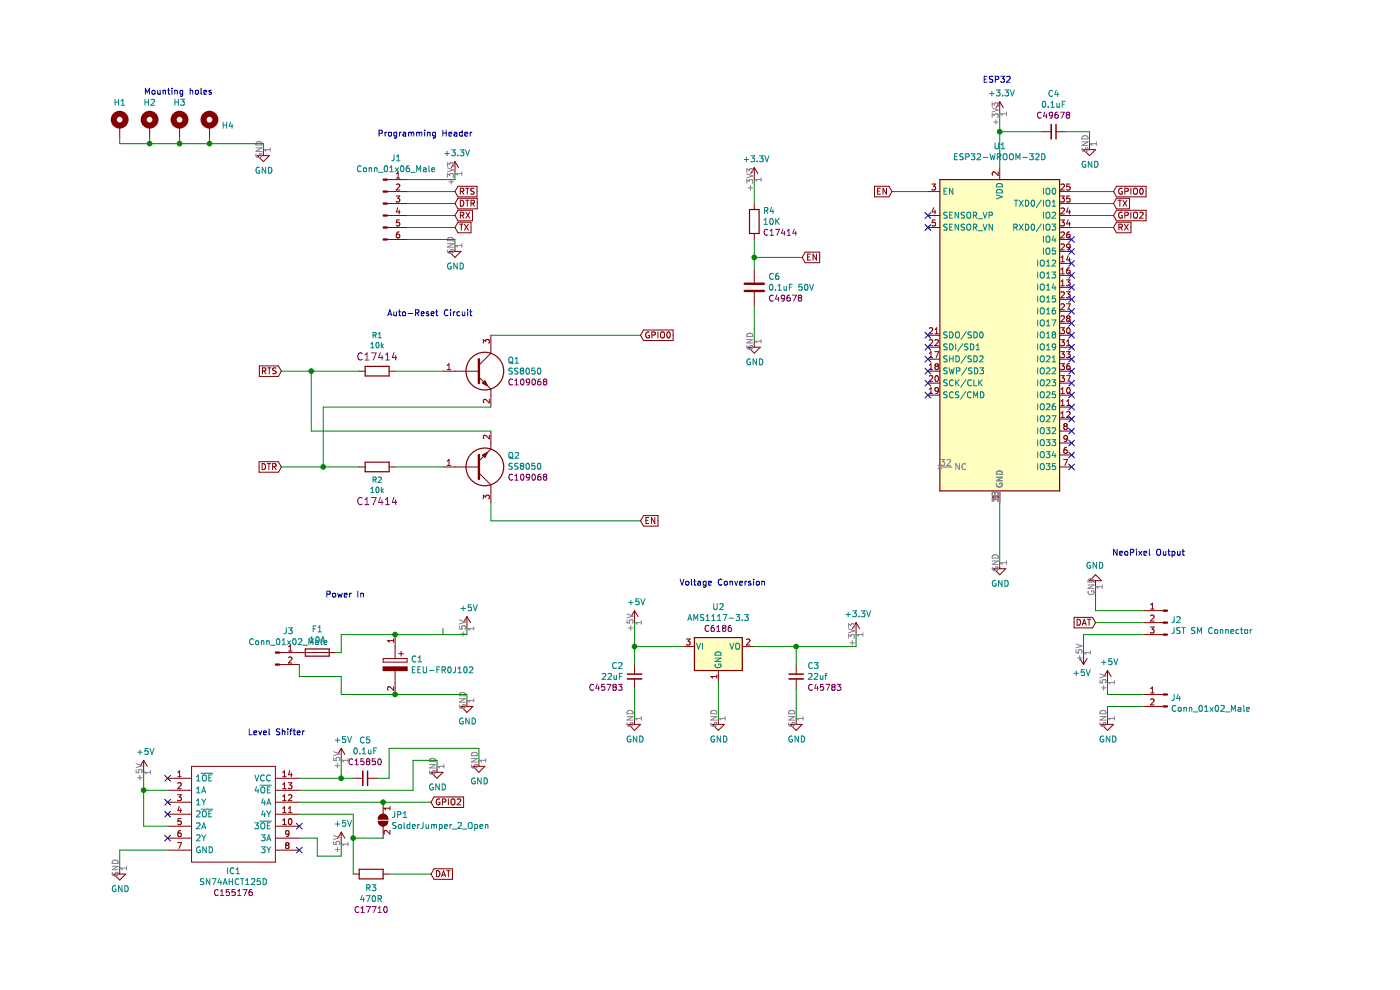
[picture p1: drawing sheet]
EESchema Schematic File Version 4
LIBS:WLED Module-cache
EELAYER 30 0
EELAYER END
$Descr A4 11693 8268
encoding utf-8
Sheet 1 1
Title ""
Date ""
Rev ""
Comp ""
Comment1 ""
Comment2 ""
Comment3 ""
Comment4 ""
$EndDescr
$Comp
L RF_Module:ESP32-WROOM-32D U1
U 1 1
P 8350 2800
F 0 "U1" H 8350 4381 50  0000 C CNN
F 1 "ESP32-WROOM-32D" H 8350 4290 50  0000 C CNN
F 2 "RF_Module:ESP32-WROOM-32" H 8350 1300 50  0001 C CNN
F 3 "https://www.espressif.com/sites/default/files/documentation/esp32-wroom-32d_esp32-wroom-32u_datasheet_en.pdf" H 8050 2850 50  0001 C CNN
	1    8350 2800
	1    0    0    -1  
$EndComp
Text GLabel 7450 1600 0    50   Input ~ 0
EN
Wire Wire Line
	7450 1600 7750 1600
Text GLabel 9300 1600 2    50   Input ~ 0
GPIO0
Wire Wire Line
	8950 1600 9300 1600
$Comp
L power:+3.3V #PWR0101
U 1 1
P 3800 1450
F 0 "#PWR0101" H 3800 1300 50  0001 C CNN
F 1 "+3.3V" H 3815 1623 50  0000 C CNN
F 2 "" H 3800 1450 50  0001 C CNN
F 3 "" H 3800 1450 50  0001 C CNN
	1    3800 1450
	1    0    0    -1  
$EndComp
$Comp
L power:GND #PWR0102
U 1 1
P 3800 2050
F 0 "#PWR0102" H 3800 1800 50  0001 C CNN
F 1 "GND" H 3805 1877 50  0000 C CNN
F 2 "" H 3800 2050 50  0001 C CNN
F 3 "" H 3800 2050 50  0001 C CNN
	1    3800 2050
	1    0    0    -1  
$EndComp
Text GLabel 3800 1700 2    50   Input ~ 0
DTR
Text GLabel 3800 1600 2    50   Input ~ 0
RTS
Text GLabel 3800 1900 2    50   Input ~ 0
TX
$Comp
L Connector:Conn_01x06_Male J1
U 1 1
P 3200 1700
F 0 "J1" H 3308 2081 50  0000 C CNN
F 1 "Conn_01x06_Male" H 3308 1990 50  0000 C CNN
F 2 "Connector_PinHeader_2.54mm:PinHeader_1x06_P2.54mm_Vertical" H 3200 1700 50  0001 C CNN
F 3 "~" H 3200 1700 50  0001 C CNN
	1    3200 1700
	1    0    0    -1  
$EndComp
Text GLabel 3800 1800 2    50   Input ~ 0
RX
Wire Wire Line
	3400 1900 3800 1900
Wire Wire Line
	3400 1800 3800 1800
Wire Wire Line
	3400 2000 3800 2000
Wire Wire Line
	3800 2000 3800 2050
Wire Wire Line
	3400 1500 3800 1500
Wire Wire Line
	3800 1500 3800 1450
Wire Wire Line
	3400 1700 3800 1700
Wire Wire Line
	3400 1600 3800 1600
Text GLabel 9300 1700 2    50   Input ~ 0
TX
Text GLabel 9300 1900 2    50   Input ~ 0
RX
Wire Wire Line
	8950 1700 9300 1700
Wire Wire Line
	8950 1900 9300 1900
Text GLabel 5350 2800 2    50   Input ~ 0
GPIO0
Wire Wire Line
	5350 2800 4100 2800
Text GLabel 5350 4350 2    50   Input ~ 0
EN
Wire Wire Line
	5350 4350 4100 4350
$Comp
L Device:R R1
U 1 1
P 3150 3100
F 0 "R1" V 2848 3100 45  0000 C CNN
F 1 "10k" V 2932 3100 45  0000 C CNN
F 2 "Resistor_SMD:R_0805_2012Metric_Pad1.15x1.40mm_HandSolder" H 3150 3250 20  0001 C CNN
F 3 "" H 3150 3100 60  0001 C CNN
F 4 "C17414" V 3027 3100 60  0000 C CNN "LCSC"
	1    3150 3100
	0    1    1    0   
$EndComp
$Comp
L Device:R R2
U 1 1
P 3150 3900
F 0 "R2" V 3038 3900 45  0000 C CNN
F 1 "10k" V 2954 3900 45  0000 C CNN
F 2 "Resistor_SMD:R_0805_2012Metric_Pad1.15x1.40mm_HandSolder" H 3150 4050 20  0001 C CNN
F 3 "" H 3150 3900 60  0001 C CNN
F 4 "C17414" V 2859 3900 60  0000 C CNN "LCSC"
	1    3150 3900
	0    -1   -1   0   
$EndComp
Text GLabel 2350 3100 0    50   Input ~ 0
RTS
Text GLabel 2350 3900 0    50   Input ~ 0
DTR
Wire Wire Line
	2350 3100 2600 3100
Wire Wire Line
	2350 3900 2700 3900
Connection ~ 2600 3100
Connection ~ 2700 3900
$Comp
L power:GND #PWR0103
U 1 1
P 8350 4700
F 0 "#PWR0103" H 8350 4450 50  0001 C CNN
F 1 "GND" H 8355 4527 50  0000 C CNN
F 2 "" H 8350 4700 50  0001 C CNN
F 3 "" H 8350 4700 50  0001 C CNN
	1    8350 4700
	1    0    0    -1  
$EndComp
Wire Wire Line
	8350 4200 8350 4700
$Comp
L SamacSys_Parts:EEU-FR0J102 C1
U 1 1
P 3300 5300
F 0 "C1" V 3504 5430 50  0000 L CNN
F 1 "EEU-FR0J102" V 3595 5430 50  0000 L CNN
F 2 "SamacSys_Parts:CAPPRD350W65D800H1300" H 3650 5350 50  0001 L CNN
F 3 "https://www.mouser.com/datasheet/2/315/ABA0000C1022-1144690.pdf" H 3650 5250 50  0001 L CNN
F 4 "Aluminum Electrolytic Capacitors - Radial Leaded 6.3VDC 1000uF 20% LS=3.5mm" H 3650 5150 50  0001 L CNN "Description"
F 5 "13" H 3650 5050 50  0001 L CNN "Height"
F 6 "Panasonic" H 3650 4950 50  0001 L CNN "Manufacturer_Name"
F 7 "EEU-FR0J102" H 3650 4850 50  0001 L CNN "Manufacturer_Part_Number"
F 8 "" H 3650 4750 50  0001 L CNN "Arrow Part Number"
F 9 "" H 3650 4650 50  0001 L CNN "Arrow Price/Stock"
F 10 "667-EEU-FR0J102" H 3650 4550 50  0001 L CNN "Mouser Part Number"
F 11 "https://www.mouser.com/Search/Refine.aspx?Keyword=667-EEU-FR0J102" H 3650 4450 50  0001 L CNN "Mouser Price/Stock"
	1    3300 5300
	0    1    1    0   
$EndComp
Wire Wire Line
	2850 5450 2850 5300
Wire Wire Line
	2850 5300 3300 5300
Wire Wire Line
	2850 5650 2850 5800
Wire Wire Line
	2850 5800 3300 5800
Wire Wire Line
	2500 5550 2500 5650
Wire Wire Line
	2500 5650 2850 5650
$Comp
L power:+5V #PWR0104
U 1 1
P 3900 5250
F 0 "#PWR0104" H 3900 5100 50  0001 C CNN
F 1 "+5V" H 3915 5423 50  0000 C CNN
F 2 "" H 3900 5250 50  0001 C CNN
F 3 "" H 3900 5250 50  0001 C CNN
	1    3900 5250
	1    0    0    -1  
$EndComp
$Comp
L power:GND #PWR0105
U 1 1
P 3900 5850
F 0 "#PWR0105" H 3900 5600 50  0001 C CNN
F 1 "GND" H 3905 5677 50  0000 C CNN
F 2 "" H 3900 5850 50  0001 C CNN
F 3 "" H 3900 5850 50  0001 C CNN
	1    3900 5850
	1    0    0    -1  
$EndComp
Wire Wire Line
	3300 5800 3900 5800
Wire Wire Line
	3900 5800 3900 5850
Connection ~ 3300 5800
Wire Wire Line
	3900 5300 3900 5250
Connection ~ 3300 5300
$Comp
L Regulator_Linear:AMS1117-3.3 U2
U 1 1
P 6000 5400
F 0 "U2" H 6000 5733 50  0000 C CNN
F 1 "AMS1117-3.3" H 6000 5642 50  0000 C CNN
F 2 "Package_TO_SOT_SMD:SOT-223-3_TabPin2" H 6000 5600 50  0001 C CNN
F 3 "http://www.advanced-monolithic.com/pdf/ds1117.pdf" H 6100 5150 50  0001 C CNN
F 4 "C6186" H 6000 5551 50  0000 C CNN "LCSC"
	1    6000 5400
	1    0    0    -1  
$EndComp
$Comp
L power:GND #PWR0106
U 1 1
P 6000 6000
F 0 "#PWR0106" H 6000 5750 50  0001 C CNN
F 1 "GND" H 6005 5827 50  0000 C CNN
F 2 "" H 6000 6000 50  0001 C CNN
F 3 "" H 6000 6000 50  0001 C CNN
	1    6000 6000
	1    0    0    -1  
$EndComp
Wire Wire Line
	6000 5700 6000 6000
$Comp
L Device:C_Small C3
U 1 1
P 6650 5650
F 0 "C3" H 6742 5741 50  0000 L CNN
F 1 "22uf" H 6742 5650 50  0000 L CNN
F 2 "Capacitor_SMD:C_0805_2012Metric_Pad1.15x1.40mm_HandSolder" H 6650 5650 50  0001 C CNN
F 3 "~" H 6650 5650 50  0001 C CNN
F 4 "C45783" H 6742 5559 50  0000 L CNN "LCSC"
	1    6650 5650
	1    0    0    -1  
$EndComp
Wire Wire Line
	6300 5400 6650 5400
Wire Wire Line
	6650 5400 6650 5550
$Comp
L power:GND #PWR0107
U 1 1
P 6650 6000
F 0 "#PWR0107" H 6650 5750 50  0001 C CNN
F 1 "GND" H 6655 5827 50  0000 C CNN
F 2 "" H 6650 6000 50  0001 C CNN
F 3 "" H 6650 6000 50  0001 C CNN
	1    6650 6000
	1    0    0    -1  
$EndComp
Wire Wire Line
	6650 5750 6650 6000
$Comp
L power:+3.3V #PWR0108
U 1 1
P 7150 5300
F 0 "#PWR0108" H 7150 5150 50  0001 C CNN
F 1 "+3.3V" H 7165 5473 50  0000 C CNN
F 2 "" H 7150 5300 50  0001 C CNN
F 3 "" H 7150 5300 50  0001 C CNN
	1    7150 5300
	1    0    0    -1  
$EndComp
Wire Wire Line
	6650 5400 7150 5400
Wire Wire Line
	7150 5400 7150 5300
Connection ~ 6650 5400
$Comp
L Device:C_Small C2
U 1 1
P 5300 5650
F 0 "C2" H 5208 5741 50  0000 R CNN
F 1 "22uF" H 5208 5650 50  0000 R CNN
F 2 "Capacitor_SMD:C_0805_2012Metric_Pad1.15x1.40mm_HandSolder" H 5300 5650 50  0001 C CNN
F 3 "~" H 5300 5650 50  0001 C CNN
F 4 "C45783" H 5208 5559 50  0000 R CNN "LCSC"
	1    5300 5650
	1    0    0    -1  
$EndComp
$Comp
L power:GND #PWR0109
U 1 1
P 5300 6000
F 0 "#PWR0109" H 5300 5750 50  0001 C CNN
F 1 "GND" H 5305 5827 50  0000 C CNN
F 2 "" H 5300 6000 50  0001 C CNN
F 3 "" H 5300 6000 50  0001 C CNN
	1    5300 6000
	1    0    0    -1  
$EndComp
Wire Wire Line
	5300 5750 5300 6000
Wire Wire Line
	5700 5400 5300 5400
Wire Wire Line
	5300 5400 5300 5550
$Comp
L power:+5V #PWR0110
U 1 1
P 5300 5200
F 0 "#PWR0110" H 5300 5050 50  0001 C CNN
F 1 "+5V" H 5315 5373 50  0000 C CNN
F 2 "" H 5300 5200 50  0001 C CNN
F 3 "" H 5300 5200 50  0001 C CNN
	1    5300 5200
	1    0    0    -1  
$EndComp
Connection ~ 5300 5400
Wire Wire Line
	5300 5200 5300 5400
$Comp
L Device:R R3
U 1 1
P 3100 7300
F 0 "R3" V 3215 7300 50  0000 C CNN
F 1 "470R" V 3306 7300 50  0000 C CNN
F 2 "Resistor_SMD:R_0603_1608Metric_Pad1.05x0.95mm_HandSolder" V 3030 7300 50  0001 C CNN
F 3 "~" H 3100 7300 50  0001 C CNN
F 4 "C17710" V 3397 7300 50  0000 C CNN "LCSC"
	1    3100 7300
	0    1    1    0   
$EndComp
Text GLabel 3600 7300 2    50   Input ~ 0
DAT
Wire Wire Line
	3250 7300 3600 7300
$Comp
L SamacSys_Parts:SN74AHCT125D IC1
U 1 1
P 1400 6500
F 0 "IC1" H 1950 5727 50  0000 C CNN
F 1 "SN74AHCT125D" H 1950 5636 50  0000 C CNN
F 2 "SamacSys_Parts:SOIC127P600X175-14N" H 2350 6600 50  0001 L CNN
F 3 "http://www.ti.com/lit/ds/symlink/sn74ahct125.pdf" H 2350 6500 50  0001 L CNN
F 4 "Quadruple Bus Buffer Gates With 3-State Outputs" H 2350 6400 50  0001 L CNN "Description"
F 5 "1.75" H 2350 6300 50  0001 L CNN "Height"
F 6 "Texas Instruments" H 2350 6200 50  0001 L CNN "Manufacturer_Name"
F 7 "SN74AHCT125D" H 2350 6100 50  0001 L CNN "Manufacturer_Part_Number"
F 8 "SN74AHCT125D" H 2350 6000 50  0001 L CNN "Arrow Part Number"
F 9 "https://www.arrow.com/en/products/sn74ahct125d/texas-instruments" H 2350 5900 50  0001 L CNN "Arrow Price/Stock"
F 10 "595-SN74AHCT125D" H 2350 5800 50  0001 L CNN "Mouser Part Number"
F 11 "https://www.mouser.co.uk/ProductDetail/Texas-Instruments/SN74AHCT125D?qs=RZS%252BpEsUn7qWLq9R6YMFhg%3D%3D" H 2350 5700 50  0001 L CNN "Mouser Price/Stock"
F 12 "C155176" H 1950 5545 50  0000 C CNN "LCSC"
	1    1400 6500
	1    0    0    -1  
$EndComp
$Comp
L power:GND #PWR0111
U 1 1
P 1000 7250
F 0 "#PWR0111" H 1000 7000 50  0001 C CNN
F 1 "GND" H 1005 7077 50  0000 C CNN
F 2 "" H 1000 7250 50  0001 C CNN
F 3 "" H 1000 7250 50  0001 C CNN
	1    1000 7250
	1    0    0    -1  
$EndComp
Wire Wire Line
	1400 7100 1000 7100
Wire Wire Line
	1000 7100 1000 7250
$Comp
L power:+5V #PWR0112
U 1 1
P 2850 6350
F 0 "#PWR0112" H 2850 6200 50  0001 C CNN
F 1 "+5V" H 2865 6523 50  0000 C CNN
F 2 "" H 2850 6350 50  0001 C CNN
F 3 "" H 2850 6350 50  0001 C CNN
	1    2850 6350
	1    0    0    -1  
$EndComp
Wire Wire Line
	2500 6500 2850 6500
Wire Wire Line
	2850 6500 2850 6350
$Comp
L power:GND #PWR0113
U 1 1
P 3650 6400
F 0 "#PWR0113" H 3650 6150 50  0001 C CNN
F 1 "GND" H 3655 6227 50  0000 C CNN
F 2 "" H 3650 6400 50  0001 C CNN
F 3 "" H 3650 6400 50  0001 C CNN
	1    3650 6400
	1    0    0    -1  
$EndComp
Wire Wire Line
	3650 6350 3650 6400
Text GLabel 3600 6700 2    50   Input ~ 0
GPIO2
Wire Wire Line
	2500 6800 2950 6800
Wire Wire Line
	2950 6800 2950 7000
Text GLabel 9300 1800 2    50   Input ~ 0
GPIO2
Wire Wire Line
	8950 1800 9300 1800
$Comp
L power:GND #PWR0115
U 1 1
P 9150 4900
F 0 "#PWR0115" H 9150 4650 50  0001 C CNN
F 1 "GND" H 9155 4727 50  0000 C CNN
F 2 "" H 9150 4900 50  0001 C CNN
F 3 "" H 9150 4900 50  0001 C CNN
	1    9150 4900
	-1   0    0    1   
$EndComp
$Comp
L power:+3.3V #PWR0116
U 1 1
P 8350 950
F 0 "#PWR0116" H 8350 800 50  0001 C CNN
F 1 "+3.3V" H 8365 1123 50  0000 C CNN
F 2 "" H 8350 950 50  0001 C CNN
F 3 "" H 8350 950 50  0001 C CNN
	1    8350 950 
	1    0    0    -1  
$EndComp
Wire Wire Line
	8350 1400 8350 1100
$Comp
L Device:C_Small C4
U 1 1
P 8800 1100
F 0 "C4" V 8481 1100 50  0000 C CNN
F 1 "0.1uF" V 8572 1100 50  0000 C CNN
F 2 "Capacitor_SMD:C_0805_2012Metric_Pad1.15x1.40mm_HandSolder" H 8800 1100 50  0001 C CNN
F 3 "~" H 8800 1100 50  0001 C CNN
F 4 "C49678" V 8663 1100 50  0000 C CNN "LCSC"
	1    8800 1100
	0    1    1    0   
$EndComp
Wire Wire Line
	8700 1100 8350 1100
Connection ~ 8350 1100
Wire Wire Line
	8350 1100 8350 950 
$Comp
L power:GND #PWR0117
U 1 1
P 9100 1200
F 0 "#PWR0117" H 9100 950 50  0001 C CNN
F 1 "GND" H 9105 1027 50  0000 C CNN
F 2 "" H 9100 1200 50  0001 C CNN
F 3 "" H 9100 1200 50  0001 C CNN
	1    9100 1200
	1    0    0    -1  
$EndComp
Wire Wire Line
	8900 1100 9100 1100
Wire Wire Line
	9100 1100 9100 1200
Wire Wire Line
	2850 6500 2950 6500
Connection ~ 2850 6500
$Comp
L power:GND #PWR0118
U 1 1
P 4000 6350
F 0 "#PWR0118" H 4000 6100 50  0001 C CNN
F 1 "GND" H 4005 6177 50  0000 C CNN
F 2 "" H 4000 6350 50  0001 C CNN
F 3 "" H 4000 6350 50  0001 C CNN
	1    4000 6350
	1    0    0    -1  
$EndComp
Wire Wire Line
	3250 6250 4000 6250
Wire Wire Line
	4000 6250 4000 6350
$Comp
L SamacSys_Parts:SS8050-G Q1
U 1 1
P 3700 3100
F 0 "Q1" H 4238 3191 50  0000 L CNN
F 1 "SS8050" H 4238 3100 50  0000 L CNN
F 2 "Package_TO_SOT_SMD:SOT-323_SC-70_Handsoldering" H 4250 2950 50  0001 L CNN
F 3 "" H 4250 2850 50  0001 L CNN
F 4 "C109068" H 4238 3009 50  0000 L CNN "LCSC"
	1    3700 3100
	1    0    0    -1  
$EndComp
Wire Wire Line
	4100 3400 2700 3400
Wire Wire Line
	2700 3400 2700 3900
$Comp
L SamacSys_Parts:SS8050-G Q2
U 1 1
P 3700 3900
F 0 "Q2" H 4238 3809 50  0000 L CNN
F 1 "SS8050" H 4238 3900 50  0000 L CNN
F 2 "Package_TO_SOT_SMD:SOT-323_SC-70_Handsoldering" H 4250 3750 50  0001 L CNN
F 3 "" H 4250 3650 50  0001 L CNN
F 4 "C109068" H 4238 3991 50  0000 L CNN "LCSC"
	1    3700 3900
	1    0    0    1   
$EndComp
Wire Wire Line
	4100 4200 4100 4350
Wire Wire Line
	4100 3600 2600 3600
Wire Wire Line
	2600 3600 2600 3100
$Comp
L Connector:Conn_01x03_Male J2
U 1 1
P 9750 5200
F 0 "J2" H 9722 5224 50  0000 R CNN
F 1 "JST SM Connector" H 9722 5133 50  0000 R CNN
F 2 "Connector_PinHeader_2.54mm:PinHeader_1x03_P2.54mm_Vertical" H 10400 5300 50  0001 L CNN
F 3 "" H 10400 5200 50  0001 L CNN
	1    9750 5200
	-1   0    0    -1  
$EndComp
Text Notes 3950 1150 2    50   ~ 0
Programming Header
Text Notes 3950 2650 2    50   ~ 0
Auto-Reset Circuit
Text Notes 3050 5000 2    50   ~ 0
Power In
Text Notes 2550 6150 2    50   ~ 0
Level Shifter\n
Text Notes 6400 4900 2    50   ~ 0
Voltage Conversion
Text Notes 9900 4650 2    50   ~ 0
NeoPixel Output
Text Notes 8450 700  2    50   ~ 0
ESP32
NoConn ~ 8950 2000
NoConn ~ 8950 2100
NoConn ~ 8950 2200
NoConn ~ 8950 2300
NoConn ~ 8950 2400
NoConn ~ 8950 2500
NoConn ~ 8950 2600
NoConn ~ 8950 2700
NoConn ~ 8950 2800
NoConn ~ 8950 3900
NoConn ~ 8950 3800
NoConn ~ 8950 3700
NoConn ~ 8950 3600
NoConn ~ 8950 3500
NoConn ~ 8950 3400
NoConn ~ 8950 3300
NoConn ~ 8950 3200
NoConn ~ 8950 3100
NoConn ~ 8950 2900
NoConn ~ 8950 3000
NoConn ~ 7750 1800
NoConn ~ 7750 1900
NoConn ~ 7750 2800
NoConn ~ 7750 2900
NoConn ~ 7750 3000
NoConn ~ 7750 3100
NoConn ~ 7750 3200
NoConn ~ 7750 3300
$Comp
L Device:R R4
U 1 1
P 6300 1850
F 0 "R4" H 6370 1941 50  0000 L CNN
F 1 "10K" H 6370 1850 50  0000 L CNN
F 2 "Resistor_SMD:R_0805_2012Metric_Pad1.15x1.40mm_HandSolder" V 6230 1850 50  0001 C CNN
F 3 "~" H 6300 1850 50  0001 C CNN
F 4 "C17414" H 6370 1759 50  0000 L CNN "LCSC"
	1    6300 1850
	1    0    0    -1  
$EndComp
$Comp
L Device:C C6
U 1 1
P 6300 2400
F 0 "C6" H 6415 2491 50  0000 L CNN
F 1 "0.1uF 50V" H 6415 2400 50  0000 L CNN
F 2 "Capacitor_SMD:C_0805_2012Metric_Pad1.15x1.40mm_HandSolder" H 6338 2250 50  0001 C CNN
F 3 "~" H 6300 2400 50  0001 C CNN
F 4 "C49678" H 6415 2309 50  0000 L CNN "LCSC"
	1    6300 2400
	1    0    0    -1  
$EndComp
$Comp
L power:GND #PWR0119
U 1 1
P 6300 2850
F 0 "#PWR0119" H 6300 2600 50  0001 C CNN
F 1 "GND" H 6305 2677 50  0000 C CNN
F 2 "" H 6300 2850 50  0001 C CNN
F 3 "" H 6300 2850 50  0001 C CNN
	1    6300 2850
	1    0    0    -1  
$EndComp
Wire Wire Line
	6300 2550 6300 2850
Wire Wire Line
	6300 2000 6300 2150
$Comp
L power:+3.3V #PWR0120
U 1 1
P 6300 1500
F 0 "#PWR0120" H 6300 1350 50  0001 C CNN
F 1 "+3.3V" H 6315 1673 50  0000 C CNN
F 2 "" H 6300 1500 50  0001 C CNN
F 3 "" H 6300 1500 50  0001 C CNN
	1    6300 1500
	1    0    0    -1  
$EndComp
Wire Wire Line
	6300 1700 6300 1500
Text GLabel 6700 2150 2    50   Input ~ 0
EN
Wire Wire Line
	6700 2150 6300 2150
Connection ~ 6300 2150
Wire Wire Line
	6300 2150 6300 2250
Text GLabel 9150 5200 0    50   Input ~ 0
DAT
Wire Wire Line
	3250 6250 3250 6500
Wire Wire Line
	3250 6500 3150 6500
Wire Wire Line
	2500 6600 3450 6600
Wire Wire Line
	3450 6600 3450 6350
Wire Wire Line
	3450 6350 3650 6350
Wire Wire Line
	2500 6700 3200 6700
$Comp
L Jumper:SolderJumper_2_Open JP1
U 1 1
P 3200 6850
F 0 "JP1" V 3154 6918 50  0000 L CNN
F 1 "SolderJumper_2_Open" V 3245 6918 50  0000 L CNN
F 2 "Jumper:SolderJumper-2_P1.3mm_Open_RoundedPad1.0x1.5mm" H 3200 6850 50  0001 C CNN
F 3 "~" H 3200 6850 50  0001 C CNN
	1    3200 6850
	0    1    1    0   
$EndComp
Connection ~ 3200 6700
Wire Wire Line
	3200 6700 3600 6700
Wire Wire Line
	3200 7000 2950 7000
Connection ~ 2950 7000
Wire Wire Line
	2950 7000 2950 7300
Wire Wire Line
	2600 3100 3000 3100
Wire Wire Line
	3300 3100 3700 3100
Wire Wire Line
	3300 3900 3700 3900
Wire Wire Line
	2700 3900 3000 3900
Wire Wire Line
	9150 5100 9150 4900
Wire Wire Line
	9150 5100 9550 5100
$Comp
L Device:Fuse F1
U 1 1
P 2650 5450
F 0 "F1" V 2453 5450 50  0000 C CNN
F 1 "10A" V 2544 5450 50  0000 C CNN
F 2 "Fuse:Fuseholder_Blade_Mini_Keystone_3568" V 2580 5450 50  0001 C CNN
F 3 "~" H 2650 5450 50  0001 C CNN
	1    2650 5450
	0    1    1    0   
$EndComp
Wire Wire Line
	2800 5450 2850 5450
$Comp
L Connector:Conn_01x02_Male J3
U 1 1
P 2300 5450
F 0 "J3" H 2408 5631 50  0000 C CNN
F 1 "Conn_01x02_Male" H 2408 5540 50  0000 C CNN
F 2 "Connector_JST:JST_VH_B2PS-VH_1x02_P3.96mm_Horizontal" H 2300 5450 50  0001 C CNN
F 3 "~" H 2300 5450 50  0001 C CNN
	1    2300 5450
	1    0    0    -1  
$EndComp
$Comp
L power:+5V #PWR0124
U 1 1
P 1200 6450
F 0 "#PWR0124" H 1200 6300 50  0001 C CNN
F 1 "+5V" H 1215 6623 50  0000 C CNN
F 2 "" H 1200 6450 50  0001 C CNN
F 3 "" H 1200 6450 50  0001 C CNN
	1    1200 6450
	1    0    0    -1  
$EndComp
Wire Wire Line
	1400 6600 1200 6600
Connection ~ 1200 6600
Wire Wire Line
	1400 6900 1200 6900
$Comp
L power:+5V #PWR0125
U 1 1
P 2850 7050
F 0 "#PWR0125" H 2850 6900 50  0001 C CNN
F 1 "+5V" H 2865 7223 50  0000 C CNN
F 2 "" H 2850 7050 50  0001 C CNN
F 3 "" H 2850 7050 50  0001 C CNN
	1    2850 7050
	1    0    0    -1  
$EndComp
Wire Wire Line
	9550 5200 9150 5200
$Comp
L power:+5V #PWR0114
U 1 1
P 9250 5700
F 0 "#PWR0114" H 9250 5550 50  0001 C CNN
F 1 "+5V" H 9265 5873 50  0000 C CNN
F 2 "" H 9250 5700 50  0001 C CNN
F 3 "" H 9250 5700 50  0001 C CNN
	1    9250 5700
	1    0    0    -1  
$EndComp
Wire Wire Line
	9250 5800 9250 5700
$Comp
L power:GND #PWR0121
U 1 1
P 9250 6000
F 0 "#PWR0121" H 9250 5750 50  0001 C CNN
F 1 "GND" H 9255 5827 50  0000 C CNN
F 2 "" H 9250 6000 50  0001 C CNN
F 3 "" H 9250 6000 50  0001 C CNN
	1    9250 6000
	1    0    0    -1  
$EndComp
Wire Wire Line
	9250 5900 9250 6000
$Comp
L power:+5V #PWR0122
U 1 1
P 9050 5450
F 0 "#PWR0122" H 9050 5300 50  0001 C CNN
F 1 "+5V" H 9065 5623 50  0000 C CNN
F 2 "" H 9050 5450 50  0001 C CNN
F 3 "" H 9050 5450 50  0001 C CNN
	1    9050 5450
	-1   0    0    1   
$EndComp
Wire Wire Line
	9050 5300 9050 5450
Wire Wire Line
	9050 5300 9550 5300
Wire Wire Line
	1200 6450 1200 6600
Wire Wire Line
	1200 6600 1200 6900
Wire Wire Line
	3300 5300 3900 5300
$Comp
L Connector:Conn_01x02_Male J4
U 1 1
P 9750 5800
F 0 "J4" H 9722 5774 50  0000 R CNN
F 1 "Conn_01x02_Male" H 9722 5683 50  0000 R CNN
F 2 "Connector_PinHeader_2.54mm:PinHeader_1x02_P2.54mm_Vertical" H 9750 5800 50  0001 C CNN
F 3 "~" H 9750 5800 50  0001 C CNN
	1    9750 5800
	-1   0    0    -1  
$EndComp
Wire Wire Line
	3700 5250 3700 5300
Wire Wire Line
	9250 5800 9550 5800
Wire Wire Line
	9250 5900 9550 5900
$Comp
L Mechanical:MountingHole_Pad H1
U 1 1
P 1000 1050
F 0 "H1" H 1000 1245 50  0000 C CNN
F 1 "MountingHole_Pad" H 1000 1246 50  0001 C CNN
F 2 "MountingHole:MountingHole_3.2mm_M3_DIN965_Pad" H 1000 1050 50  0001 C CNN
F 3 "~" H 1000 1050 50  0001 C CNN
	1    1000 1050
	1    0    0    -1  
$EndComp
$Comp
L Mechanical:MountingHole_Pad H2
U 1 1
P 1250 1050
F 0 "H2" H 1250 1245 50  0000 C CNN
F 1 "MountingHole_Pad" H 1350 1008 50  0001 L CNN
F 2 "MountingHole:MountingHole_3.2mm_M3_DIN965_Pad" H 1250 1050 50  0001 C CNN
F 3 "~" H 1250 1050 50  0001 C CNN
	1    1250 1050
	1    0    0    -1  
$EndComp
$Comp
L Mechanical:MountingHole_Pad H3
U 1 1
P 1500 1050
F 0 "H3" H 1500 1245 50  0000 C CNN
F 1 "MountingHole_Pad" H 1600 1008 50  0001 L CNN
F 2 "MountingHole:MountingHole_3.2mm_M3_DIN965_Pad" H 1500 1050 50  0001 C CNN
F 3 "~" H 1500 1050 50  0001 C CNN
	1    1500 1050
	1    0    0    -1  
$EndComp
$Comp
L Mechanical:MountingHole_Pad H4
U 1 1
P 1750 1050
F 0 "H4" H 1850 1053 50  0000 L CNN
F 1 "MountingHole_Pad" H 1850 1008 50  0001 L CNN
F 2 "MountingHole:MountingHole_3.2mm_M3_DIN965_Pad" H 1750 1050 50  0001 C CNN
F 3 "~" H 1750 1050 50  0001 C CNN
	1    1750 1050
	1    0    0    -1  
$EndComp
$Comp
L power:GND #PWR0123
U 1 1
P 2200 1250
F 0 "#PWR0123" H 2200 1000 50  0001 C CNN
F 1 "GND" H 2205 1077 50  0000 C CNN
F 2 "" H 2200 1250 50  0001 C CNN
F 3 "" H 2200 1250 50  0001 C CNN
	1    2200 1250
	1    0    0    -1  
$EndComp
Wire Wire Line
	2200 1250 2200 1200
Wire Wire Line
	2200 1200 1750 1200
Wire Wire Line
	1000 1200 1000 1150
Wire Wire Line
	1250 1150 1250 1200
Connection ~ 1250 1200
Wire Wire Line
	1250 1200 1000 1200
Wire Wire Line
	1500 1150 1500 1200
Connection ~ 1500 1200
Wire Wire Line
	1500 1200 1250 1200
Wire Wire Line
	1750 1150 1750 1200
Connection ~ 1750 1200
Wire Wire Line
	1750 1200 1500 1200
Text Notes 1200 800  0    50   ~ 0
Mounting holes
$Comp
L Device:C_Small C5
U 1 1
P 3050 6500
F 0 "C5" V 2731 6500 50  0000 C CNN
F 1 "0.1uF" V 2822 6500 50  0000 C CNN
F 2 "Capacitor_SMD:C_0805_2012Metric_Pad1.15x1.40mm_HandSolder" H 3050 6500 50  0001 C CNN
F 3 "~" H 3050 6500 50  0001 C CNN
F 4 "C15850" V 2913 6500 50  0000 C CNN "LCSC"
	1    3050 6500
	0    1    1    0   
$EndComp
Wire Wire Line
	2500 7000 2650 7000
Wire Wire Line
	2650 7000 2650 7150
Wire Wire Line
	2650 7150 2850 7150
Wire Wire Line
	2850 7150 2850 7050
NoConn ~ 2500 6900
NoConn ~ 2500 7100
NoConn ~ 1400 6500
NoConn ~ 1400 6700
NoConn ~ 1400 6800
NoConn ~ 1400 7000
$EndSCHEMATC
